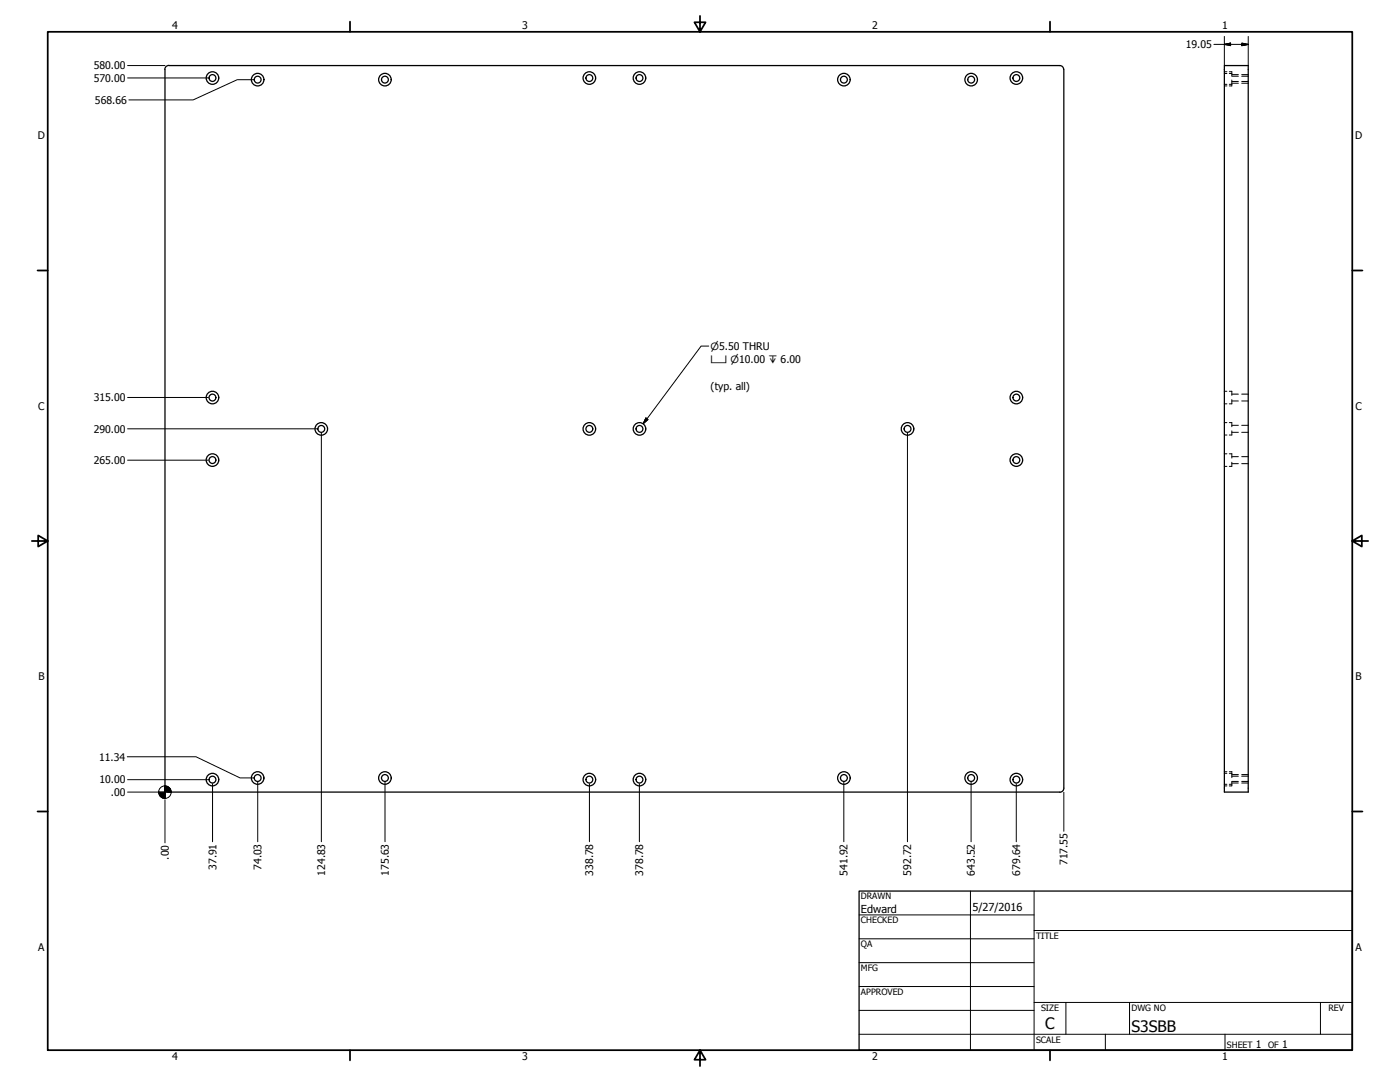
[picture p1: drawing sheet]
<svg xmlns="http://www.w3.org/2000/svg" width="559mm" height="432mm" viewBox="0 0 559 432" stroke-linecap="round" stroke-linejoin="round" font-family="sans-serif">
<!-- layer: Visible (ANSI) -->
<g fill="none" stroke="#000" stroke-width=".51">
<path d="M65.8 27.7l.5-1.1 1.1-.5 355.6 .1 1.3 .6 .3 .9v286.8l-.4 1.2-1.2 .5-355.6-.1M65.8 27.7v286.8l.7 1.3 .9 .3M105.3 31.8a2.51 2.51 0 0 0-3.5-2.3 2.51 2.51 0 0 0-.5 4.2 2.51 2.51 0 0 0 4-1.3v-.6M156.1 31.8a2.51 2.51 0 0 0-3.5-2.3 2.51 2.51 0 0 0-.5 4.2 2.51 2.51 0 0 0 4-1.3v-.6M339.3 31.8a2.51 2.51 0 0 0-3.6-2.3 2.51 2.51 0 0 0-.4 4.2 2.51 2.51 0 0 0 4-1.3v-.6M390.1 31.8a2.51 2.51 0 0 0-3.6-2.3 2.51 2.51 0 0 0-.4 4.2 2.51 2.51 0 0 0 4-1.3v-.6M488.7 26.2h9.5v289.9h-9.5zM105.3 310.5a2.51 2.51 0 0 0-3.5-2.3 2.51 2.51 0 0 0-.5 4.2 2.51 2.51 0 0 0 4-1.3v-.6M156.1 310.5a2.51 2.51 0 0 0-3.5-2.3 2.51 2.51 0 0 0-.5 4.2 2.51 2.51 0 0 0 4-1.3v-.6M339.3 310.5a2.51 2.51 0 0 0-3.6-2.3 2.51 2.51 0 0 0-.4 4.2 2.51 2.51 0 0 0 4-1.3v-.6M390.1 310.5a2.51 2.51 0 0 0-3.6-2.3 2.51 2.51 0 0 0-.4 4.2 2.51 2.51 0 0 0 4-1.3v-.6"/>
<circle cx="84.8" cy="31.1" r="2.51"/>
<circle cx="84.8" cy="31.1" r="1.37"/>
<circle cx="102.8" cy="31.8" r="1.37"/>
<circle cx="153.6" cy="31.8" r="1.37"/>
<circle cx="235.2" cy="31.1" r="2.51"/>
<circle cx="235.2" cy="31.1" r="1.37"/>
<circle cx="255.2" cy="31.1" r="2.51"/>
<circle cx="255.2" cy="31.1" r="1.37"/>
<circle cx="336.8" cy="31.8" r="1.37"/>
<circle cx="387.6" cy="31.8" r="1.37"/>
<circle cx="405.7" cy="31.1" r="2.51"/>
<circle cx="405.7" cy="31.1" r="1.37"/>
<circle cx="84.8" cy="158.7" r="2.51"/>
<circle cx="84.8" cy="158.7" r="1.37"/>
<circle cx="405.7" cy="158.7" r="2.51"/>
<circle cx="405.7" cy="158.7" r="1.37"/>
<circle cx="128.2" cy="171.2" r="2.51"/>
<circle cx="128.2" cy="171.2" r="1.37"/>
<circle cx="235.2" cy="171.2" r="2.51"/>
<circle cx="235.2" cy="171.2" r="1.37"/>
<circle cx="255.2" cy="171.2" r="2.51"/>
<circle cx="255.2" cy="171.2" r="1.37"/>
<circle cx="362.2" cy="171.2" r="2.51"/>
<circle cx="362.2" cy="171.2" r="1.37"/>
<circle cx="84.8" cy="183.6" r="2.51"/>
<circle cx="84.8" cy="183.6" r="1.37"/>
<circle cx="405.7" cy="183.6" r="2.51"/>
<circle cx="405.7" cy="183.6" r="1.37"/>
<circle cx="84.8" cy="311.1" r="2.51"/>
<circle cx="84.8" cy="311.1" r="1.37"/>
<circle cx="102.8" cy="310.5" r="1.37"/>
<circle cx="153.6" cy="310.5" r="1.37"/>
<circle cx="235.2" cy="311.1" r="2.51"/>
<circle cx="235.2" cy="311.1" r="1.37"/>
<circle cx="255.2" cy="311.1" r="2.51"/>
<circle cx="255.2" cy="311.1" r="1.37"/>
<circle cx="336.8" cy="310.5" r="1.37"/>
<circle cx="387.6" cy="310.5" r="1.37"/>
<circle cx="405.7" cy="311.1" r="2.51"/>
<circle cx="405.7" cy="311.1" r="1.37"/>
</g>
<!-- layer: Hidden (ANSI) -->
<g fill="none" stroke="#000" stroke-width=".4">
<path d="M488.7 34.3h1M488.7 29.3h1M488.7 33.7h1M488.7 28.6h1M490.7 28.6h1v1.7M490.7 29.3h1M490.7 33.7h1M491.7 31.9v1.9M491.7 34.1l-1 .2M491.7 33.2h2.6M491.7 30.4h2.6M491.7 32.5h2.6"/>
<path d="M491.7 29.8h2.6M495.6 33.2h2.6M495.6 30.4h2.6M495.6 32.5h2.6M495.6 29.8h2.6M488.7 156.1h1M490.7 156.1h1v1.7M491.7 159.4v1.8h-1M491.7 157.3h2.6M495.6 157.3h2.6M488.7 173.6h1M488.7 168.7h1"/>
<path d="M488.7 161.2h1M490.7 168.7h1v1.6M491.7 172v1.6h-1M491.7 172.5h2.6M491.7 169.7h2.6M491.7 160h2.6M495.6 172.5h2.6M495.6 169.7h2.6M495.6 160h2.6M488.7 186.1h1M488.7 181.1h1M490.7 181.1h1v1.7"/>
<path d="M491.7 184.5v1.6h-1M491.7 185h2.6M491.7 182.2h2.6M495.6 185h2.6M495.6 182.2h2.6M488.7 313h1M488.7 308h1M488.7 313.6h1M488.7 308.6h1M490.7 308l1 .2M490.7 313h1M490.7 308.6h1"/>
<path d="M491.7 308.4v1.9M491.7 312v1.6h-1M491.7 311.8h2.6M491.7 309.1h2.6M491.7 312.5h2.6M491.7 309.8h2.6M495.6 311.8h2.6M495.6 309.1h2.6M495.6 312.5h2.6M495.6 309.8h2.6"/>
</g>
<!-- layer: Border (ANSI) -->
<g fill="none" stroke="#000" stroke-width=".7">
<path d="M19 12.7h520.8v406.4h-520.8zM139.7 8.6v4.1M279.4 6.3v6.4l-2.2-3.8h4.4l-2.2 3.8M419.1 8.6v4.1M15 107.9h4M539.8 107.9h4M12.7 215.9h6.3l-3.8-2.2v4.4l3.8-2.2M539.8 215.9l3.8 2.2v-4.4l-3.8 2.2h6.3M15 323.8h4M539.8 323.8h4M139.7 419.1v4.1M279.4 419.1l2.2 3.8h-4.4l2.2-3.8v6.3"/>
<path d="M419.1 419.1v4.1"/>
</g>
<!-- layer: Title (ANSI) -->
<g fill="none" stroke="#000" stroke-width=".4">
<path d="M387.3 355.6v63.5M412.7 355.6v63.5M342.9 365.1h69.8M342.9 374.6h69.8M412.7 371.3h127.1M342.9 384.2h69.8M342.9 393.7h69.8M342.9 412.7h196.9M342.9 403.2h69.8M412.7 400h127.1M425.4 400v12.7M441.2 412.7v6.4"/>
<path d="M450.8 400v12.7M488.9 412.7v6.4M527 400v12.7"/>
</g>
<path d="M342.9 355.6h196.9v63.5h-196.9z" fill="none" stroke="#000" stroke-width=".51"/>
<!-- layer: Dimension (ANSI) -->
<g fill="none" stroke="#000" stroke-width=".4">
<path d="M484.5 17.7h13.7M488.7 17.7l2.5-.5v1zM488.7 14.5v11.6M495.7 17.2l2.5 .5-2.5 .5zM498.2 14.5v11.6M50.9 31.1h32.3M50.9 26.2h14.9M101.3 31.8h-6.6l-17.6 8.1h-25.7M50.9 158.6h32.3M50.9 171.1h75.8M128.3 172.7v163.2M362.2 172.7v163.2"/>
<path d="M50.9 183.6h32.3M50.8 302h27.4l17.6 8.5h5.5M50.9 316.1h12.5M50.9 311.1h32.3M65.8 319.2v17.2M84.8 312.7v23.2M102.9 312v23.9M153.7 312v23.9M235.3 312.7v23.2M255.2 312.7v23.2M336.8 312v23.9M387.6 312v23.9"/>
<path d="M405.6 312.7v23.2M424.6 316.2v15.5"/>
<circle cx="65.8" cy="316.1" r="2.51"/>
</g>
<g fill="#000" stroke="#000" stroke-width=".4">
<path d="M488.7 17.7l2.5-.5zM488.7 17.7l2.5-.5v1zM495.7 18.2l2.5-.5zM495.7 17.2l2.5 .5-2.5 .5zM63.4 316.1l.7 1.8zM63.4 316.1l1.5 2.4-.8-.6zM63.4 316.1l2.4 2.5-.9-.1zM65.8 316.1h2.5zM65.8 313.6l2.5 2.5h-2.5zM65.8 313.6v5zM63.4 316.1h2.4v2.5zM63.4 316.1h2.4z"/>
<path d="M67.6 314.4l.7 1.7zM66.8 313.8l.8 .6 .7 1.7zM65.8 313.6l1 .2 1.5 2.3z"/>
</g>
<!-- layer: Symbol (ANSI) -->
<path d="M282.9 138.1h-3.1l-23.1 31M257.8 166.8l.8 .6-1.9 1.7z" fill="none" stroke="#000" stroke-width=".4"/>
<path d="M257.8 166.8l-1.1 2.3zM257.8 166.8l.8 .6-1.9 1.7z" fill="#000" stroke="#000" stroke-width=".4"/>
<g font-size="6.3">
<text x="417.2" y="410.6">C</text>
<text x="451.6" y="411.9">S3SBB</text>
</g>
<g font-size="4.4">
<text x="343.7" y="364.3">Edward</text>
<text x="388.1" y="363.7">5/27/2016</text>
</g>
<g font-size="4.2">
<text x="68.7" y="11.7">4</text>
<text x="208.4" y="11.7">3</text>
<text x="348.1" y="11.7">2</text>
<text x="487.8" y="11.7">1</text>
<text x="473.3" y="19.2">19.05</text>
<text x="37.4" y="27.7">580.00</text>
<text x="37.4" y="32.6">570.00</text>
<text x="37.9" y="41.4">568.66</text>
<text x="15.1" y="55.5">D</text>
<text x="540.9" y="55.5">D</text>
<text x="283.7" y="155.6">(typ. all)</text>
<text x="37.4" y="160.1">315.00</text>
<text x="15.2" y="163.4">C</text>
<text x="541" y="163.4">C</text>
<text x="37.4" y="172.7">290.00</text>
<text x="37.4" y="185.2">265.00</text>
<text x="15.3" y="271.4">B</text>
<text x="541.1" y="271.4">B</text>
<text x="39.6" y="303.5">11.34</text>
<text x="39.7" y="312.7">10.00</text>
<text x="44.3" y="317.6">.00</text>
<text x="67.4" y="343" transform="rotate(-90 67.4 343)">.00</text>
<text x="86.4" y="347.2" transform="rotate(-90 86.4 347.2)">37.91</text>
<text x="104.4" y="347.2" transform="rotate(-90 104.4 347.2)">74.03</text>
<text x="426.1" y="345.2" transform="rotate(-90 426.1 345.2)">717.55</text>
<text x="129.8" y="349.4" transform="rotate(-90 129.8 349.4)">124.83</text>
<text x="155.2" y="349.4" transform="rotate(-90 155.2 349.4)">175.63</text>
<text x="236.8" y="349.4" transform="rotate(-90 236.8 349.4)">338.78</text>
<text x="256.7" y="349.4" transform="rotate(-90 256.7 349.4)">378.78</text>
<text x="338.3" y="349.4" transform="rotate(-90 338.3 349.4)">541.92</text>
<text x="363.7" y="349.4" transform="rotate(-90 363.7 349.4)">592.72</text>
<text x="389.1" y="349.4" transform="rotate(-90 389.1 349.4)">643.52</text>
<text x="407.2" y="349.4" transform="rotate(-90 407.2 349.4)">679.64</text>
<text x="15.2" y="379.3">A</text>
<text x="541" y="379.3">A</text>
<text x="501.3" y="418.3">1</text>
<text x="511.8" y="418.3">1</text>
<text x="68.7" y="423.2">4</text>
<text x="208.4" y="423.2">3</text>
<text x="348.1" y="423.2">2</text>
<text x="487.8" y="423.2">1</text>
</g>
<g font-size="4">
<text x="283.7" y="139.6">⌀5.50 THRU</text>
<text x="283.7" y="145">⌴ ⌀10.00 ↧ 6.00</text>
</g>
<g font-size="3.5">
<text x="343.7" y="358.9">DRAWN</text>
<text x="343.7" y="368.5">CHECKED</text>
<text x="413.5" y="374.6">TITLE</text>
<text x="343.7" y="378">QA</text>
<text x="343.7" y="387.5">MFG</text>
<text x="343.7" y="397.1">APPROVED</text>
<text x="415.5" y="403.4">SIZE</text>
<text x="451.6" y="403.4">DWG NO</text>
<text x="530.3" y="403.4">REV</text>
<text x="413.5" y="416.1">SCALE</text>
<text x="489.7" y="418.3">SHEET</text>
<text x="506.2" y="418.3">OF</text>
</g>
</svg>
